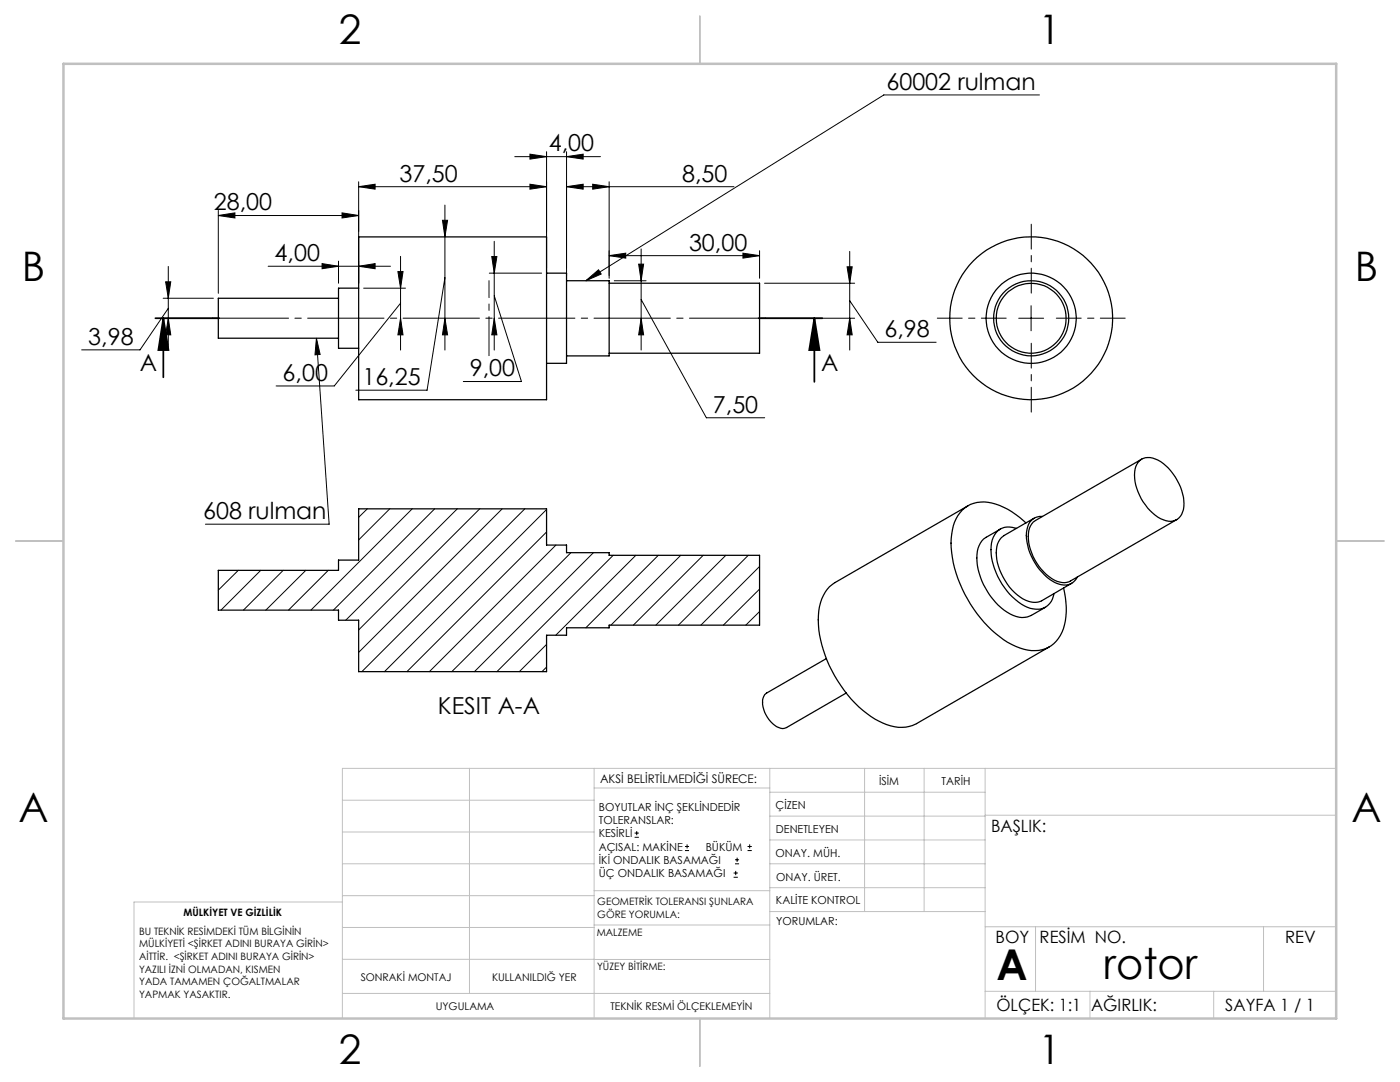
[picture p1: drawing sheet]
<svg xmlns="http://www.w3.org/2000/svg" width="279mm" height="216mm" viewBox="0 0 279 216" stroke-linecap="round" stroke-linejoin="round" font-family="sans-serif">
<g fill="none" stroke="#000" stroke-width=".2">
<path d="M207.4 18.9h-31l-59.5 37.1M71.6 36.3v20.2M71.6 37.3h37.5M71.6 37.3l3.3-.5v.9zM102.7 31.3h17.1M105.8 36.8l3.3 .5-3.3 .4zM105.8 30.8l3.3 .5-3.3 .5zM109.1 30.3v23.2M113.1 31.3l3.3-.5v1zM113.1 37.3l3.3-.5v.9zM113.1 37.3h33.4M113.1 30.3v24.7"/>
<path d="M118.3 36.8l3.3 .5-3.3 .4zM121.6 36.3v19.2M32.6 59.5h10M33.1 56.2h1l-.5 3.3zM33.6 53.2v16.6M43.6 43l3.3-.5v1zM43.6 42v16.5M43.6 43h28M53.5 53.1h24.4M64.3 52.6l3.3 .5-3.3 .5zM67.6 52.1v4.4M68.3 42.5l3.3 .5-3.3 .5z"/>
<path d="M71.6 53.1l3.3-.5v1zM72.6 57.5h8.3M79.4 54.2h1l-.5 3.3zM79.9 51.2v18.6M88.3 44h1l-.5 3.3zM88.8 40.9v28.9M88.8 55.4l-3.6 22.5h-14.2M97.6 54.5h10.5M98.1 51.2h1.1l-.6 3.3zM98.6 48.2v21.6M98.6 59l5.5 17.1h-11.6M116.9 56l2.6-2.2 .5 .9z"/>
<path d="M121.6 51l3.3-.5v1zM121.6 51h30M122.6 56h6.3M127.5 52.7h.9l-.4 3.3zM128 49.7v20.1M128 59.8l13 23.6h11.6M148.3 50.5l3.3 .5-3.3 .5zM151.6 50v5.5M152.6 56.5h18M169.1 53.2h1l-.5 3.3zM169.6 50.2v19.6M32.6 63.5h10"/>
<path d="M33.6 63.5l.5 3.3h-1zM33.6 61.5l-5.7 8.3h-11.6M63.1 67.5l2.6 37.1h-24.7M63.1 67.5l.8 3.2-1 .1zM79.9 63.5l.5 3.3h-1zM79.9 60.5l-13.2 16.5h-11.6M88.8 63.5l.5 3.3h-1zM98.6 63.5l.6 3.3h-1.1zM128 63.5l.4 3.3h-.9zM152.6 63.5h18M169.6 63.5l.5 3.3h-1zM169.6 60l5.6 8.3h11.6"/>
<path d="M203.3 63.5h5M205.8 61v5M47.6 113.8l-4 4M52 113.8l-7.9 7.9M56.5 113.8l-7.9 7.9M61 113.8l-7.9 7.9M65.5 113.8l-7.9 7.9M73.3 101.5l-1.7 1.7M77.8 101.5l-6.2 6.2M82.3 101.5l-20.2 20.2M86.7 101.5l-20.2 20.2M91.3 101.5l-22.3 22.3"/>
<path d="M95.7 101.5l-24.1 24.2M100.2 101.5l-28.6 28.7M104.7 101.5l-32.5 32.5M109.1 101.7l-32.4 32.3M109.1 106.2l-27.9 27.8M110.9 108.8l-25.2 25.2M113.9 110.3l-23.7 23.7M118.4 110.3l-23.7 23.7M122.4 110.8l-23.2 23.2M126.9 110.8l-16 16M131.4 110.8l-14.5 14.5M135.9 110.8l-14 13.9"/>
<path d="M140.3 110.8l-13.9 13.9M144.9 110.8l-14 13.9M149.3 110.8l-13.9 13.9M151.6 113l-11.7 11.7M151.6 117.5l-7.2 7.2M109.1 128.6l-5.5 5.4M109.1 133.1l-.9 .9M121.6 125.1l-.2 .2M151.6 122l-2.8 2.7M126.6 167.1h.9M126.6 166.2h.9M127.1 165.8v.9"/>
<path d="M136.7 169.7h.8M136.7 168.9h.8M137.1 168.5v.8M146.4 175h.8M146.4 174.2h.8M146.7 172.4h.8M146.7 171.6h.8M146.8 173.8v.8M147.1 171.1v.9M149.2 169.7h.8M149.2 168.9h.8M149.6 168.5v.8"/>
</g>
<path d="M31 63.5h12.7M32.6 63.5l1 6.3h-2zM32.6 63.5v11.8M151.4 63.5h12.7M162.5 63.5l1 6.3h-2zM162.5 63.5v12.7" fill="none" stroke="#000" stroke-width=".35"/>
<path d="M97.6 71v-15" fill="none" stroke="#000" stroke-width=".2" stroke-dasharray="15.2 1.3 1.3 1.3" stroke-dashoffset="7.5"/>
<path d="M41.6 63.5h112" fill="none" stroke="#000" stroke-width=".2" stroke-dasharray="15.2 1.3 1.3 1.3" stroke-dashoffset="-.8"/>
<path d="M205.8 58.5v-13.8M200.8 63.5h-13.7M205.8 68.5v13.7M210.8 63.5h13.8" fill="none" stroke="#000" stroke-width=".2" stroke-dasharray="15.2 1.3 1.3 1.3" stroke-dashoffset="10.3"/>
<g fill="none" stroke="#c0c0c0" stroke-width=".2">
<path d="M68.3 159.7h50.3M93.7 153.3v44.9M118.6 153.3v49.9M118.6 157.2h35M153.6 153.3v49.9M153.6 158.1h43M172.5 153.3v28.6M184.4 153.3v28.6M196.6 153.3v49.9M266.7 153.3h-198.4v49.9M68.3 178.7h50.3M68.3 172.4h50.3"/>
<path d="M68.3 166h50.3M68.3 180h-41.6v23.2M118.6 177.7h35M153.6 167.6h43M153.6 162.8h43M153.6 172.4h43M153.6 177.1h43M196.6 162.7h70.1M68.3 198.2h85.3M68.3 191.4l85.3 .1M68.3 185.1h50.3M118.6 184.6h35"/>
<path d="M153.6 181.9h43M196.6 197.8h70.1M196.6 184.9h70.1M206.7 184.9v12.9M217.5 197.8v5.4M242.2 197.8v5.4M252.2 184.9v12.9"/>
</g>
<path d="M139.7 3.2v9.5M3.1 107.9h9.6M266.7 107.9h9.5M139.7 203.2v9.6" fill="none" stroke="#c0c0c0" stroke-width=".25"/>
<path d="M12.7 12.7h254v190.5h-254z" fill="none" stroke="#c0c0c0" stroke-width=".5"/>
<g fill="#000">
<path d="M113.1 37.3l3.3-.5v.9zM118.3 36.8l3.3 .5-3.3 .4z"/>
<path d="M64.3 52.6l3.3 .5-3.3 .5zM71.6 53.1l3.3-.5v1z"/>
<path d="M68.3 42.5l3.3 .5-3.3 .5zM43.6 43l3.3-.5v1z"/>
<path d="M116.9 56l2.6-2.2 .5 .9zM63.1 67.5l.8 3.2-1 .1z"/>
<path d="M33.6 63.5l.5 3.3h-1zM33.1 56.2h1l-.5 3.3zM79.4 54.2h1l-.5 3.3zM79.9 63.5l.5 3.3h-1zM71.6 37.3l3.3-.5v.9zM105.8 36.8l3.3 .5-3.3 .4zM169.1 53.2h1l-.5 3.3zM169.6 63.5l.5 3.3h-1zM88.3 44h1l-.5 3.3zM88.8 63.5l.5 3.3h-1zM105.8 30.8l3.3 .5-3.3 .5zM113.1 31.3l3.3-.5v1zM127.5 52.7h.9l-.4 3.3zM128 63.5l.4 3.3h-.9zM98.1 51.2h1.1l-.6 3.3zM98.6 63.5l.6 3.3h-1.1zM121.6 51l3.3-.5v1zM148.3 50.5l3.3 .5-3.3 .5z"/>
<path d="M162.5 63.5l1 6.3h-2zM32.6 63.5l1 6.3h-2z"/>
</g>
<g fill="none" stroke="#000" stroke-width=".25">
<path d="M67.6 59.5h-24v8h24M71.6 47.3h37.5v32.5h-37.5zM71.6 57.5h-4v12h4M109.1 54.5h4v18h-4M113.1 56h8.5v15h-8.5M121.6 56.5h30v14h-30M227.4 91.9a3.1 3.1 0 0 1 3.7-.1 10.8 10.8 0 0 1 5.2 9.3 2.78 2.78 0 0 1-4.1 2.6 10.2 10.2 0 0 1-5.7-10 3.2 3.2 0 0 1 .9-1.8zM227.9 91.6l-21.2 12.3a3.6 3.6 0 0 0-1.5 3.8 10.7 10.7 0 0 0 5.7 8.3l.6 .1a2.65 2.65 0 0 0 2.1-.2l21.2-12.2M43.6 113.8h24v-2h4v-10.3h37.5v7.3h4v1.5h8.5v.5h30v13.9h-30v.6h-8.5v1.5h-4v7.2h-37.5v-10.2h-4v-2.1h-24zM193.2 100.9l-26.5 15.3a8.1 8.1 0 0 0-3.4 7.5 25.5 25.5 0 0 0 11.3 19.8 8.5 8.5 0 0 0 8.1 1l26.7-15.4M199.6 105.6l-2.8 1.6a4.8 4.8 0 0 0-1.8 4.8 13.8 13.8 0 0 0 7.2 10.8 4 4 0 0 0 3.6 0l2.8-1.6M202.9 105.4a3.5 3.5 0 0 0-5 3 13.5 13.5 0 0 0 6.5 12.5 3.8 3.8 0 0 0 5.4-.9l.6-1.6"/>
<path d="M204.8 104.4a13.9 13.9 0 0 0-8.4-4.2 6.1 6.1 0 0 0-6.3 5.5 20.7 20.7 0 0 0 3 13.9 21.1 21.1 0 0 0 10.4 9.7 6.3 6.3 0 0 0 8.9-4.6 15.6 15.6 0 0 0-.1-7.4M206.4 103.4l-6 3.5a4 4 0 0 0-1.5 4 11.2 11.2 0 0 0 6.3 9.1l1.1 .2 1.4-.2 6.2-3.6M208 103a3 3 0 0 0-3.1 3.2 11.4 11.4 0 0 0 5.8 10.1 3 3 0 0 0 4.3-1.2M164.9 131.4l-11.9 6.9a2.67 2.67 0 0 0-.6 3.3 5.4 5.4 0 0 0 3.7 3.8l.9-.2 11.9-6.9"/>
<circle cx="205.8" cy="63.5" r="9"/>
<circle cx="205.8" cy="63.5" r="7.5"/>
<circle cx="205.8" cy="63.5" r="16.3"/>
<circle cx="205.8" cy="63.5" r="7"/>
</g>
<g font-size="8.5">
<text x="198.9" y="195.5">A</text>
<text x="220.3" y="195.4">rotor</text>
</g>
<g font-size="8.1">
<text x="67.6" y="8.9">2</text>
<text x="207.3" y="8.9">1</text>
<text x="4.4" y="56.1">B</text>
<text x="270.4" y="56.1">B</text>
<text x="3.7" y="164.1">A</text>
<text x="269.7" y="164.1">A</text>
<text x="67.6" y="212.4">2</text>
<text x="207.3" y="212.4">1</text>
</g>
<g font-size="4.7">
<text x="176.9" y="17.9">60002 rulman</text>
<text x="109.5" y="30.2">4,00</text>
<text x="42.7" y="42">28,00</text>
<text x="79.7" y="36.2">37,50</text>
<text x="136.2" y="36.2">8,50</text>
<text x="54.8" y="52.1">4,00</text>
<text x="137.5" y="50">30,00</text>
<text x="17.6" y="68.8">3,98</text>
<text x="176.5" y="67.3">6,98</text>
<text x="27.9" y="74.1">A</text>
<text x="56.4" y="76">6,00</text>
<text x="72.3" y="76.8">16,25</text>
<text x="93.8" y="75.1">9,00</text>
<text x="163.9" y="74.1">A</text>
<text x="142.3" y="82.3">7,50</text>
<text x="40.5" y="103.6">608 rulman</text>
<text x="87.4" y="142.5">KESIT A-A</text>
</g>
<g font-size="3.4">
<text x="197.8" y="166">BAŞLIK:</text>
<text x="198.7" y="188.1">BOY</text>
<text x="207.5" y="188.1">RESİM NO.</text>
<text x="256.5" y="188.2">REV</text>
<text x="198.9" y="201.7">ÖLÇEK: 1:1</text>
<text x="217.7" y="201.8">AĞIRLIK:</text>
<text x="244.5" y="201.7">SAYFA 1 / 1</text>
</g>
<text font-size="2.4" x="119.8" y="156.2">AKSİ BELİRTİLMEDİĞİ SÜRECE:</text>
<g font-size="2.2">
<text x="119.5" y="161.8">BOYUTLAR İNÇ ŞEKLİNDEDİR</text>
<text x="154.8" y="161.4">ÇİZEN</text>
<text x="175.4" y="156.6">İSİM</text>
<text x="187.9" y="156.7">TARİH</text>
<text x="119.5" y="164.4">TOLERANSLAR:</text>
<text x="119.5" y="167.1">KESİRLİ</text>
<text x="154.9" y="166.3">DENETLEYEN</text>
<text x="119.5" y="169.7">AÇISAL: MAKİNE</text>
<text x="119.5" y="172.4">İKİ ONDALIK BASAMAĞI</text>
<text x="140.8" y="169.7">BÜKÜM</text>
<text x="154.8" y="171">ONAY. MÜH.</text>
<text x="119.5" y="175">ÜÇ ONDALIK BASAMAĞI</text>
<text x="154.9" y="175.7">ONAY. ÜRET.</text>
<text x="154.9" y="180.4">KALİTE KONTROL</text>
<text x="154.9" y="184.6">YORUMLAR:</text>
</g>
<g font-size="2.1">
<text x="72" y="195.7">SONRAKİ MONTAJ</text>
<text x="98.2" y="195.7">KULLANILDIĞ YER</text>
<text x="87" y="201.5">UYGULAMA</text>
<text x="121.8" y="201.6">TEKNİK RESMİ ÖLÇEKLEMEYİN</text>
</g>
<g font-size="2">
<text x="36.6" y="182.8">MÜLKİYET VE GİZLİLİK</text>
<text x="119.2" y="180.6">GEOMETRİK TOLERANSI ŞUNLARA</text>
<text x="119.2" y="183.1">GÖRE YORUMLA:</text>
<text x="27.8" y="186.5">BU TEKNİK RESİMDEKİ TÜM BİLGİNİN</text>
<text x="27.8" y="189">MÜLKİYETİ &lt;ŞİRKET ADINI BURAYA GİRİN&gt;</text>
<text x="27.8" y="191.6">AİTTİR. &lt;ŞİRKET ADINI BURAYA GİRİN&gt;</text>
<text x="119.1" y="186.7">MALZEME</text>
<text x="27.8" y="194.1">YAZILI İZNİ OLMADAN, KISMEN</text>
<text x="27.8" y="196.6">YADA TAMAMEN ÇOĞALTMALAR</text>
<text x="119.2" y="193.5">YÜZEY BİTİRME:</text>
<text x="27.8" y="199.1">YAPMAK YASAKTIR.</text>
</g>
</svg>
